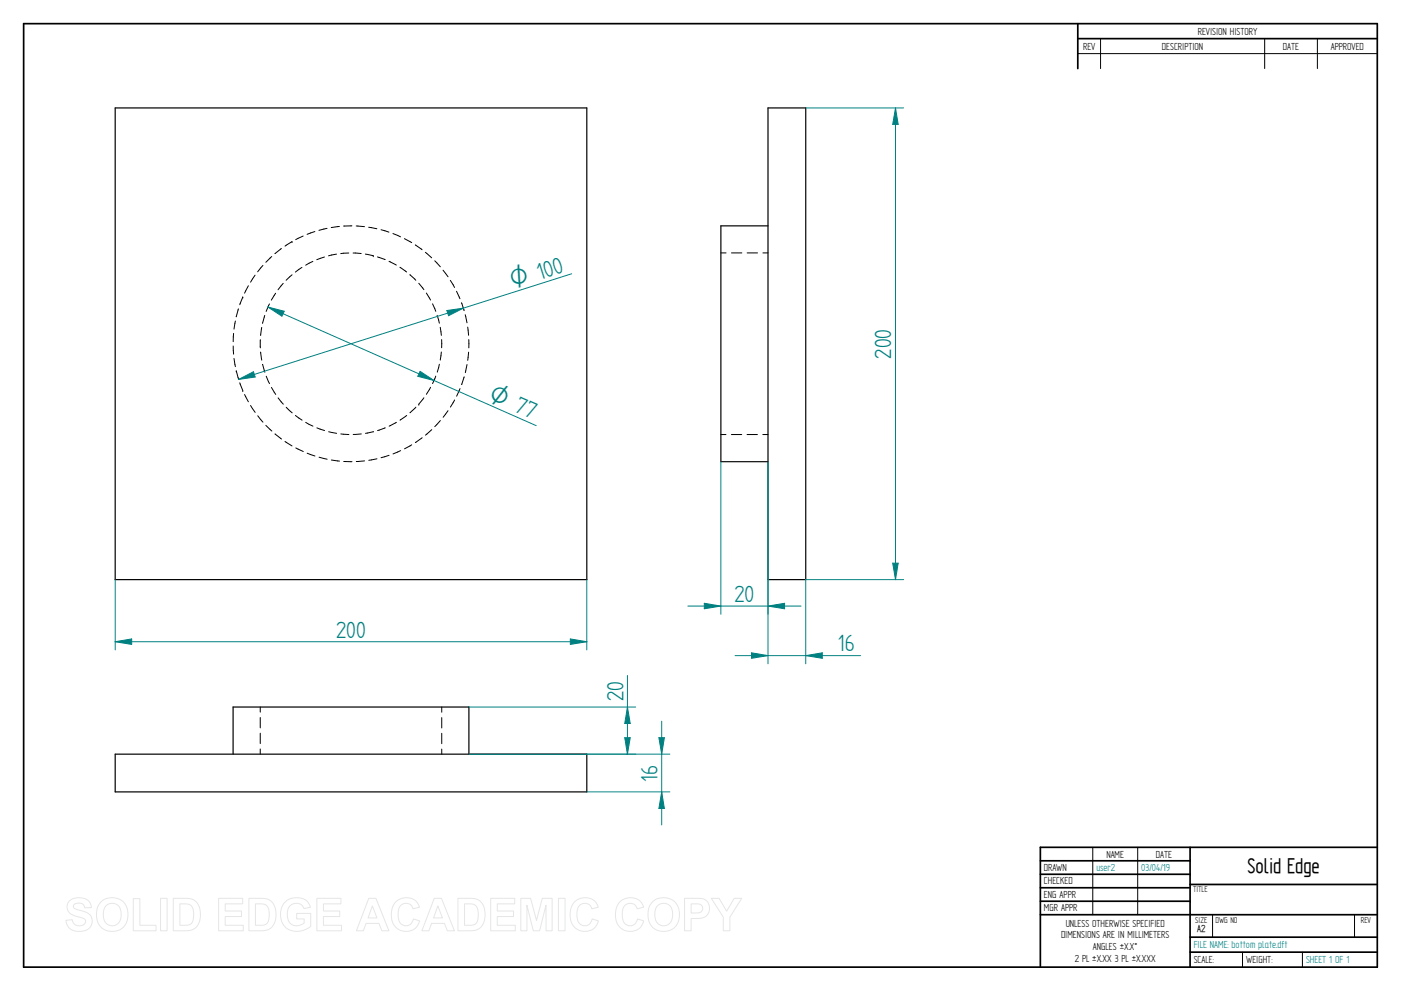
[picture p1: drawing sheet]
<svg xmlns="http://www.w3.org/2000/svg" width="594mm" height="420mm" viewBox="0 0 594 420" stroke-linecap="round" stroke-linejoin="round" font-family="sans-serif">
<g fill="none" stroke="#000" stroke-width=".72">
<path d="M10 10h574v400h-574zM457 10v19.1M457 16.4h127M504.6 359.2v50.8M584 359.2h-142.9v50.8M441.1 365h63.5M441.1 370.7h63.5M441.1 376.4h63.5M504.6 375h79.4M441.1 382.1h63.5M441.1 387.8h142.9M504.6 397.3h79.4"/>
<path d="M504.6 403.7h79.4"/>
</g>
<g fill="none" stroke="#000" stroke-width=".42">
<path d="M466.7 16.4v12.7M536.3 16.4v12.7M558.6 16.4v12.7M457 22.7h127M133.5 98.2l-3.3 1.2M138.7 96.8l-3.5 .9M143.9 96l-3.4 .5M149.2 95.8h-3.5M151 95.8l3.6 .3M156.3 96.4l3.5 .6M161.6 97.4l3.3 1M166.6 99l3.2 1.4"/>
<path d="M108.2 116.7l-2 2.9M111.5 112.5l-2.2 2.7M115.2 108.8l-2.5 2.4M119.3 105.4l-2.7 2.1M123.8 102.4h.1M123.8 102.4l-2.9 2M123.9 116.5l-2.6 2.3M128.1 113.4l-2.8 2M128.6 100.1l-3.2 1.5M132.7 110.8l-3.1 1.6M137.6 109l-3.3 1.1M142.7 107.7l-3.4 .8"/>
<path d="M147.9 107.3l-3.4 .2M149.7 107.3l3.5 .2M154.9 107.7l3.4 .7M158.3 108.4h.1M160.1 108.9l3.2 1.2M165 110.8l3.1 1.6M169.6 113.3l2.8 2M171.5 101.2l3.1 1.7M173.8 116.5l2.5 2.3M176.1 103.8l2.9 2.1M180.4 107l2.6 2.3M184.4 110.6l2.3 2.5"/>
<path d="M187.9 114.6l2.1 2.7M191 118.9l1.7 3M305.7 107.2h2.2M310.2 107.2h4.4M316.8 107.2h4.4M323.5 107.2h2.2M99.8 136.1l-.6 3.4M101.1 130.9l-.9 3.4M102.9 125.9h.1M102.9 125.9l-1.2 3.3M105.3 121.2l-1.6 3.1M111 138.8l-.5 3.4"/>
<path d="M112.3 133.7l-1 3.4M114.3 128.9l-1.4 3.1M116.9 124.3l-1.8 3M120.1 120.1l-2.2 2.8M177.6 120.1l2.1 2.7M180.8 124.2l1.8 3M183.4 128.8l1.4 3.2M185.4 133.7l.9 3.3M186.7 138.8l.4 3.4M193.6 123.5l1.4 3.2M195.7 128.4l1.1 3.3M197.3 133.4l.7 3.5"/>
<path d="M198.3 138.7l.4 3.5M98.9 146.7l.2 3.5M99.1 141.4l-.2 3.5M99.2 152l.6 3.4M100.2 157.3h.1M100.2 157.3l.9 3.3M110.4 144v3.5M110.5 149.3l.5 3.4M111.3 154.5l1 3.3M112.9 159.5l1.4 3.1M184.8 159.5l-1.4 3.1M186.3 154.4l-.9 3.4"/>
<path d="M187.1 149.2l-.4 3.5M187.3 144v3.4M196.8 159.8l-1.1 3.3M198 154.6l-.7 3.4M198.7 149.3l-.4 3.5M198.8 144v3.5M101.7 162.3l1.2 3.3M102.9 165.6h.1M103.7 167.3l1.6 3M106.2 171.9l2 2.9M109.3 176.3l2.2 2.7M115.1 164.3l1.8 2.9"/>
<path d="M117.9 168.7l2.2 2.7M121.4 172.7l2.5 2.3M125.3 176.1l2.8 2M129.6 179.1l3.1 1.6M168.1 179.1l-3.1 1.6M172.5 176.1l-2.9 2M176.4 172.6l-2.5 2.4M177.6 171.4h.1M179.7 168.7l-2.1 2.7M182.6 164.2l-1.8 3M186.7 178.3l-2.3 2.6M190 174.1l-2.1 2.8"/>
<path d="M192.8 169.6l-1.8 3M195.1 164.8l-1.5 3.2M112.7 180.3l2.6 2.5M116.6 184l2.8 2.1M120.9 187.2l2.9 1.9M125.4 189.9l3.2 1.5M130.3 192.2l3.3 1.1M134.4 181.4l3.2 1.1M135.3 193.8l3.4 .9M139.4 183l3.3 .7M140.5 195l3.5 .5M144.5 184l3.4 .2"/>
<path d="M145.8 195.7h3.5M153.2 184l-3.4 .2M154.6 195.4l-3.5 .3M158.4 183l-3.4 .7M159.8 194.5l-3.4 .7M163.4 181.4l-3.3 1.1M165 193l-3.4 1.1M169.9 191.1l-3.2 1.3M174.6 188.6l-3.1 1.7M179 185.6l-2.9 2M183.1 182.2l-2.7 2.3M305.7 184.2h2.1"/>
<path d="M310.1 184.2h4.4M316.8 184.2h4.4M323.5 184.2h2.2M110.4 299.8v2.1M187.3 299.8v2.2M110.4 304.2v4.4M110.4 310.9v4.4M110.4 317.5v2.2M187.3 304.2v4.5M187.3 310.9v4.4M187.3 317.6v2.1M463.4 359.2v28.6"/>
<path d="M482.4 359.2v28.6M514.2 387.9v9.4M574.4 387.9v9.4M526.9 403.7v6.3M552.3 403.7v6.3"/>
</g>
<path d="M48.8 45.8h200v199.9h-200zM325.7 45.8h16v199.9h-16zM325.7 95.8h-20v99.9h20M48.8 319.7h200v16h-200zM98.8 319.7v-19.9h100v19.9" fill="none" stroke="#000" stroke-width=".51"/>
<path d="M48.8 245.7v29.8M248.8 245.7v29.8M241.8 270.9l7 1.2-7 1.1z" fill="none" stroke="#008080" stroke-width=".42"/>
<path d="M241.8 270.9l7 1.2-7 1.1z" fill="#008080"/>
<path d="M48.8 272.1l7-1.2v2.3z" fill="none" stroke="#008080" stroke-width=".42"/>
<path d="M48.8 272.1l7-1.2v2.3z" fill="#008080"/>
<path d="M341.7 45.8h41.5M378.5 238.8h2.4l-1.2 6.9zM341.7 245.7h41.5M48.8 272.1h200" fill="none" stroke="#008080" stroke-width=".42"/>
<path d="M378.5 238.8h2.4l-1.2 6.9z" fill="#008080"/>
<path d="M379.7 45.8l1.2 6.9h-2.4z" fill="none" stroke="#008080" stroke-width=".42"/>
<path d="M379.7 45.8l1.2 6.9h-2.4z" fill="#008080"/>
<path d="M379.7 45.8v199.9M248.8 319.7h35.2M279.4 312.8h2.3l-1.1 6.9zM248.8 335.7h35.2" fill="none" stroke="#008080" stroke-width=".42"/>
<path d="M279.4 312.8h2.3l-1.1 6.9z" fill="#008080"/>
<path d="M280.6 335.7l1.1 7.1h-2.3z" fill="none" stroke="#008080" stroke-width=".42"/>
<path d="M280.6 335.7l1.1 7.1h-2.3z" fill="#008080"/>
<path d="M198.8 299.8h70.8M198.8 319.7h70.8M264.9 312.8h2.3l-1.1 6.9zM280.6 305.8v44" fill="none" stroke="#008080" stroke-width=".42"/>
<path d="M264.9 312.8h2.3l-1.1 6.9z" fill="#008080"/>
<path d="M266.1 299.8l1.1 6.9h-2.3z" fill="none" stroke="#008080" stroke-width=".42"/>
<path d="M266.1 299.8l1.1 6.9h-2.3z" fill="#008080"/>
<path d="M242.4 116.1l-141.2 44.8M101.2 160.9l6.3-3.3 .7 2.3zM266.1 286.4v33.3" fill="none" stroke="#008080" stroke-width=".42"/>
<path d="M101.2 160.9l6.3-3.3 .7 2.3z" fill="#008080"/>
<path d="M189.5 131.7l7-1.1-6.3 3.3z" fill="none" stroke="#008080" stroke-width=".42"/>
<path d="M189.5 131.7l7-1.1-6.3 3.3z" fill="#008080"/>
<path d="M113.6 130.2l113.8 50.3M113.6 130.2l6.9 1.8-1 2.1z" fill="none" stroke="#008080" stroke-width=".42"/>
<path d="M113.6 130.2l6.9 1.8-1 2.1z" fill="#008080"/>
<path d="M178.1 157.4l6 3.9-6.9-1.7z" fill="none" stroke="#008080" stroke-width=".42"/>
<path d="M178.1 157.4l6 3.9-6.9-1.7z" fill="#008080"/>
<path d="M325.7 245.7v35.7M341.7 245.7v35.7M318.7 276.8l7 1.2-7 1.1z" fill="none" stroke="#008080" stroke-width=".42"/>
<path d="M318.7 276.8l7 1.2-7 1.1z" fill="#008080"/>
<path d="M341.7 278l7-1.2v2.3z" fill="none" stroke="#008080" stroke-width=".42"/>
<path d="M341.7 278l7-1.2v2.3z" fill="#008080"/>
<path d="M305.7 195.7v64.7M325.7 195.7v64.7M298.7 255.8l7 1.2-7 1.1zM311.7 278h53.2" fill="none" stroke="#008080" stroke-width=".42"/>
<path d="M298.7 255.8l7 1.2-7 1.1z" fill="#008080"/>
<path d="M325.7 257l7-1.2v2.3z" fill="none" stroke="#008080" stroke-width=".42"/>
<path d="M325.7 257l7-1.2v2.3z" fill="#008080"/>
<path d="M291.7 257h48" fill="none" stroke="#008080" stroke-width=".42"/>
<g fill="none" stroke="#e6e6e6" stroke-width=".42">
<path d="M29.6 381.8a6.5 6.5 0 0 1 8.5 .8l.6 2.2-2.8 .1a2.7 2.7 0 0 0-2.1-2 2.7 2.7 0 0 0-2.7 1.1 1.87 1.87 0 0 0 2.2 1.8l1.4 .4a4.4 4.4 0 0 1 4 6.2 6.4 6.4 0 0 1-9.1 1.3l-1.2-1.8-.5-1.7 2.7-.3a2.94 2.94 0 0 0 2.6 2.6 2.94 2.94 0 0 0 3.1-1.9 2.67 2.67 0 0 0-2.9-1.8 4.9 4.9 0 0 1-5-4.3l.4-1.6zM42.8 382.4a6.9 6.9 0 0 1 8.3-.8 6.9 6.9 0 0 1 3 7.7 6.7 6.7 0 0 1-8 5.5 6.7 6.7 0 0 1-5.1-8.3 6.1 6.1 0 0 1 1.8-4.1zM44.8 384.2a3.9 3.9 0 0 1 4.6-.8 3.9 3.9 0 0 1 2 4.3 3.8 3.8 0 0 1-1.9 4.3 3.8 3.8 0 0 1-4.6-.7 6.6 6.6 0 0 1-.1-7.1zM56.5 381h2.8v11.3h6.9v2.3h-9.7zM68.1 380.9h2.8v13.7h-2.8zM73.5 380.9h5a5.9 5.9 0 0 1 6.5 7 5.9 5.9 0 0 1-6.3 6.7h-5.2zM76.3 383.2h1.8a3.4 3.4 0 0 1 4 3.9v1.2a3.2 3.2 0 0 1-3.8 4h-2zM92.7 380.9h10.2v2.3h-7.4v3h6.9v2.4h-6.9v3.7h7.7v2.3h-10.5zM105.5 380.9h5.1a5.9 5.9 0 0 1 6.4 7 5.9 5.9 0 0 1-6.3 6.7h-5.2zM108.3 383.2h1.9a3.4 3.4 0 0 1 4 3.9v1.2a3.2 3.2 0 0 1-3.8 4h-2.1zM120.9 382.4a7.3 7.3 0 0 1 9.7 .1l1 2.2-2.7 .5a3.7 3.7 0 0 0-4.6-2 3.7 3.7 0 0 0-2.5 4.4 4.2 4.2 0 0 0 2.2 4.5 4.2 4.2 0 0 0 5-.8v-1.7h-3.2v-2.3h6v5.4a8.1 8.1 0 0 1-11.8-.8 8.3 8.3 0 0 1 .9-9.5zM134.4 380.9h10.2v2.3h-7.4v3h6.9v2.4h-6.9v3.7h7.6v2.3h-10.4z"/>
<path d="M156.4 380.9h3l5.5 13.7h-3l-1.2-3.1h-5.5l-1.1 3.1h-3zM157.9 384.1l1.9 5.1h-3.7zM167.7 382.5a6 6 0 0 1 10.2 2.1l-2.8 .7a3.2 3.2 0 0 0-3.9-2.2 3.2 3.2 0 0 0-2.4 3.8 4.6 4.6 0 0 0 2.5 5.5 3.2 3.2 0 0 0 4-2.8l2.6 .8a6.1 6.1 0 0 1-7.2 4.3 6.1 6.1 0 0 1-4.8-6.8 7.7 7.7 0 0 1 1.8-5.4zM184.1 380.9h3.1l5.5 13.7h-3l-1.2-3.1h-5.5l-1.1 3.1h-3zM185.7 384.1l1.9 5.1h-3.8zM194.2 380.9h5a5.9 5.9 0 0 1 6.5 7 5.9 5.9 0 0 1-6.3 6.7h-5.2zM197 383.2h1.8a3.4 3.4 0 0 1 4 3.9v1.2a3.2 3.2 0 0 1-3.8 4h-2zM208.1 380.9h10.2v2.3h-7.4v3h6.9v2.4h-6.9v3.7h7.6v2.3h-10.4zM220.8 380.9h4.2l2.5 9.3 2.4-9.3h4.2v13.7h-2.5l-.1-10.8-2.7 10.8h-2.7l-2.7-10.8v10.8h-2.6zM236.8 380.9h2.8v13.7h-2.8zM243.5 382.5a6 6 0 0 1 10.2 2.1l-2.8 .7a3.2 3.2 0 0 0-3.8-2.2 3.2 3.2 0 0 0-2.4 3.8 4.6 4.6 0 0 0 2.4 5.5 3.2 3.2 0 0 0 4-2.8l2.6 .8a6.1 6.1 0 0 1-7.2 4.3 6.1 6.1 0 0 1-4.7-6.8 7.7 7.7 0 0 1 1.7-5.4zM262.7 382.5a6 6 0 0 1 10.2 2.1l-2.7 .7a3.2 3.2 0 0 0-3.9-2.2 3.2 3.2 0 0 0-2.4 3.8 4.6 4.6 0 0 0 2.4 5.5 3.2 3.2 0 0 0 4-2.8l2.7 .8a6.1 6.1 0 0 1-7.2 4.3 6.1 6.1 0 0 1-4.8-6.8 7.7 7.7 0 0 1 1.7-5.4z"/>
<path d="M276.7 382.4a6.9 6.9 0 0 1 8.3-.8 6.9 6.9 0 0 1 3 7.7 6.7 6.7 0 0 1-8.1 5.5 6.7 6.7 0 0 1-5.1-8.3 6.1 6.1 0 0 1 1.9-4.1zM278.7 384.2a3.9 3.9 0 0 1 4.6-.8 3.9 3.9 0 0 1 1.9 4.3 3.8 3.8 0 0 1-1.8 4.3 3.8 3.8 0 0 1-4.7-.7 6.6 6.6 0 0 1 0-7.1zM290.3 380.9h5.2a4.4 4.4 0 0 1 5.4 4.3 4.4 4.4 0 0 1-5.4 4.2h-2.4v5.2h-2.8zM293.1 383.2h1.8a2.1 2.1 0 0 1 2.6 .6 2.1 2.1 0 0 1 0 2.6 3.4 3.4 0 0 1-2.9 .7h-1.5zM301.6 380.9h3.3l3.2 5.4 3.2-5.4h3.2l-5 7.9v5.8h-2.8v-5.8z"/>
</g>
<g font-size="11.3" fill="#008080">
<text x="228.9" y="118.5" transform="rotate(-17 228.9 118.5)">100</text>
<text x="377.9" y="152" transform="rotate(-90 377.9 152)">200</text>
<text x="311.4" y="255.2">20</text>
<text x="142.6" y="270.3">200</text>
<text x="355.3" y="276.2">16</text>
<text x="264.3" y="297.3" transform="rotate(-90 264.3 297.3)">20</text>
<text x="278.8" y="331.3" transform="rotate(-90 278.8 331.3)">16</text>
</g>
<g font-size="10.8" fill="#008080">
<text x="217.5" y="122.2" transform="rotate(-18 217.5 122.2)">O</text>
<text x="206.7" y="169.4" transform="rotate(24 206.7 169.4)">O 77</text>
</g>
<text font-size="10.1" x="529" y="370.2">Solid Edge</text>
<g font-size="4.9">
<text x="507.9" y="14.7">REVISION HISTORY</text>
<text x="459.3" y="21">REV</text>
<text x="492.7" y="21">DESCRIPTION</text>
<text x="544" y="21">DATE</text>
<text x="564.3" y="21">APPROVED</text>
<text x="469.1" y="363.6">NAME</text>
<text x="490.1" y="363.6">DATE</text>
<text x="442.7" y="369.3">DRAWN</text>
<text x="442.7" y="375">CHECKED</text>
<text x="442.7" y="380.7">ENG APPR</text>
<text x="442.7" y="386.4">MGR APPR</text>
<text x="451.9" y="392.9">UNLESS OTHERWISE SPECIFIED</text>
<text x="449.9" y="397.9">DIMENSIONS ARE IN MILLIMETERS</text>
<text x="455.7" y="407.8">2 PL ±X.XX 3 PL ±X.XXX</text>
<text x="463.5" y="402.9">ANGLES ±X.X°</text>
<text x="506.2" y="408.3">SCALE:</text>
<text x="528.4" y="408.3">WEIGHT:</text>
</g>
<g font-size="4.9" fill="#008080">
<text x="464.9" y="369.3">user2</text>
<text x="483.9" y="369.3">03/04/19</text>
<text x="506.2" y="402">FILE NAME: bottom plate.dft</text>
<text x="553.8" y="408.4">SHEET 1 OF 1</text>
</g>
<text font-size="4.8" x="507.7" y="395.3">A2</text>
<g font-size="4.1">
<text x="505.9" y="378.3">TITLE</text>
<text x="506.9" y="391.1">SIZE</text>
<text x="515.4" y="391.1">DWG NO</text>
<text x="577" y="391.1">REV</text>
</g>
</svg>
